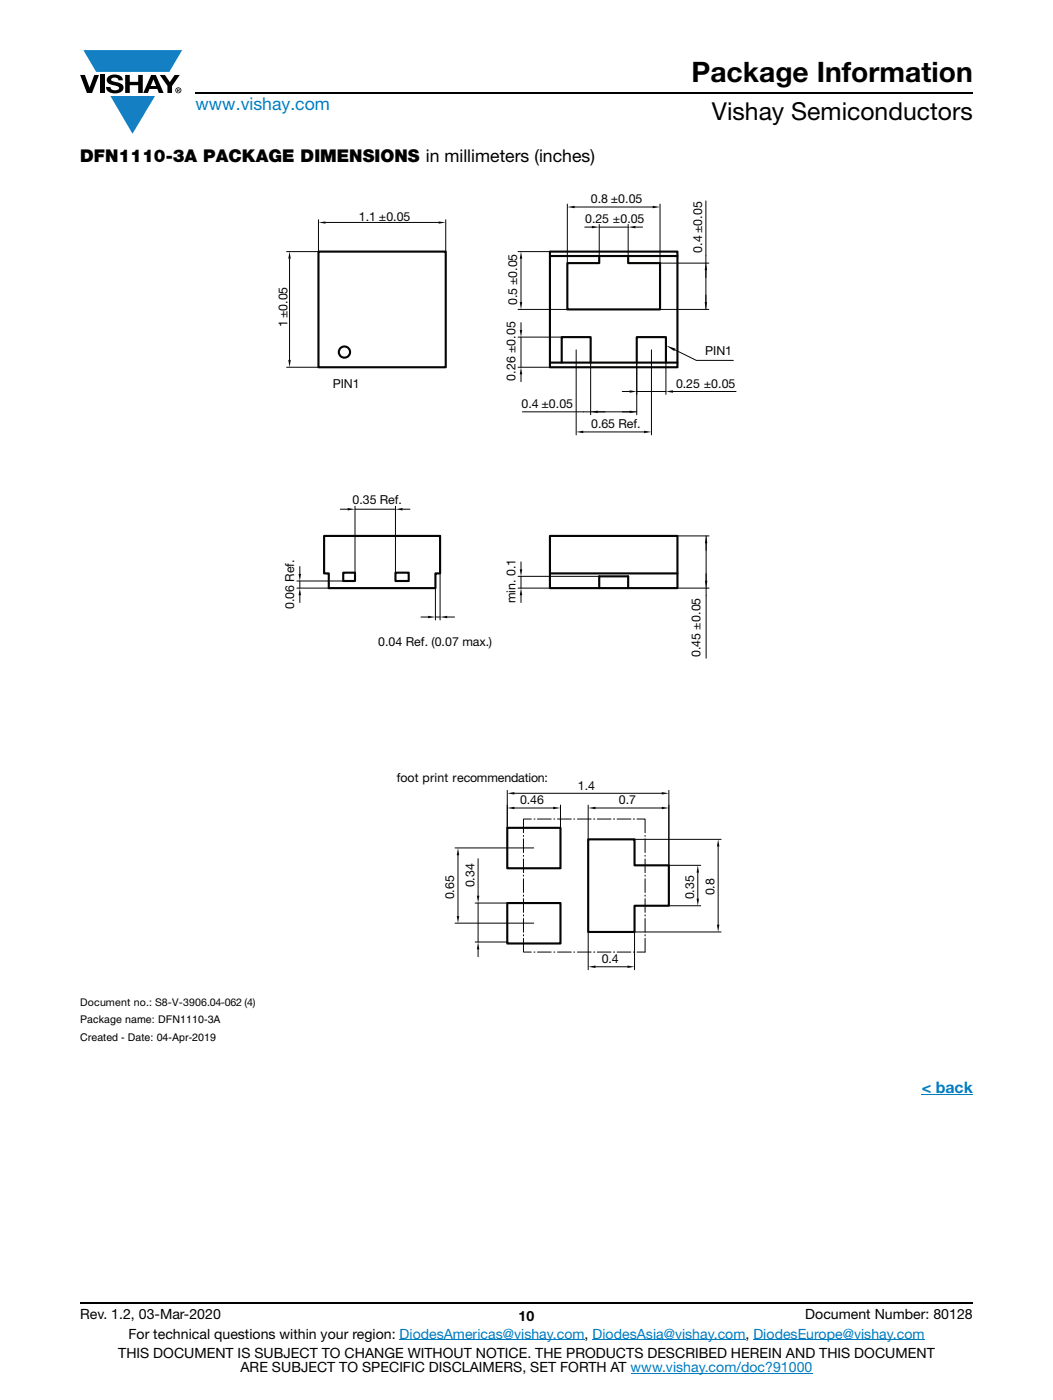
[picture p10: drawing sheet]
<svg xmlns="http://www.w3.org/2000/svg" width="210mm" height="279mm" viewBox="0 0 210 279" stroke-linecap="round" stroke-linejoin="round" font-family="sans-serif">
<g fill="#147fc3">
<path d="M16.6 10h19.7l-2.5 4.3h-1.2h-13.4z"/>
<path d="M22 19.2h8.9l-4.5 7.5z"/>
</g>
<g fill="#000">
<path d="M16 15h.9l1 2.5 .9-2.5h.9l-1.3 3.6h-1.1zM19.9 15h.9v3.6h-.9zM21.6 15.3a2.1 2.1 0 0 1 2.8 .3l.1 .4h-.9a.79 .79 0 0 0-.7-.5 .79 .79 0 0 0-.7 .4l.2 .3 1 .2a1.08 1.08 0 0 1 1.2 1 1.08 1.08 0 0 1-1.1 1.2 1.73 1.73 0 0 1-2.4-1.2h.9a.96 .96 0 0 0 .8 .6 .96 .96 0 0 0 1-.4 1.31 1.31 0 0 0-1.3-.6 1.03 1.03 0 0 1-1-.6 1.03 1.03 0 0 1 .1-1.1zM25 15h.9v1.3h1.7v-1.3h.9v3.6h-.9v-1.6h-1.7v1.6h-.9zM31.9 15h1l1 1.4 .9-1.4h1l-1.5 2.2v1.4h-.9v-1.4z"/>
<path d="M30.6 15.8l.5 1.4h-1zM30.1 15l-1.5 3.6h.9l.3-.8h1.6l.3 .8h.9l-1.5-3.6z"/>
<path d="M35.5 17.8h.2v.2h-.2zM35.3 17.7v.7h.2v-.3l.3 .3-.1-.3 .1-.2v-.2z"/>
<path d="M35.1 18a.46 .46 0 0 1 .9 0 .46 .46 0 0 1-.9 0zM35 18a.6 .6 0 0 0 1.2 0 .6 .6 0 0 0-1.2 0z"/>
</g>
<path d="M39 18.6h155M16 260h178" fill="none" stroke="#000" stroke-width=".36"/>
<path d="M79.7 267.4h36.9M118.2 267.4h30.5M125.8 274h36.2M150.2 267.4h34.2" fill="none" stroke="#007ec4" stroke-width=".2"/>
<path d="M183.7 218.4h.2z" fill="#007ec4"/>
<path d="M183.8 218.5h10.2" fill="none" stroke="#007ec4" stroke-width=".2"/>
<path d="M16 38.5h130.9v169.7h-130.9z" fill="#fff"/>
<g fill="none" stroke="#040503" stroke-width=".42">
<path d="M63.5 50.2h25.4v23.1h-25.4zM109.7 50.2h25.4v23.1h-25.4zM109.7 51.1h25.4M119.5 51.1v1.4h-6.4v9.3h18.5v-9.3h-6.3v-1.4M109.7 72.4h25.4M112 72.4v-5.1h5.8v5.1M127 72.4v-5.1h5.8v5.1M64.6 107h23.2v7.4h-1v3h-21.2v-3h-1zM68.4 114.3h2.4v1.7h-2.4zM78.9 114.3h2.6v1.7h-2.6zM109.7 107h25.4v10.4h-25.4zM109.7 114.4h25.4"/>
<path d="M119.5 115v2.4M125.3 115v2.4"/>
<circle cx="68.7" cy="70.3" r="1.13"/>
</g>
<path d="M63.5 43.9v6.3M64.9 44.4h22.6M88.9 43.9v6.3" fill="none" stroke="#040503" stroke-width=".2"/>
<g fill="#040503">
<path d="M63.5 44.4l1.4-.2v.4z"/>
<path d="M87.5 44.2l1.4 .2-1.4 .2z"/>
</g>
<path d="M57.2 50.2h6.3M57.7 51.6v20.2M57.2 73.3h6.3" fill="none" stroke="#040503" stroke-width=".2"/>
<g fill="#040503">
<path d="M57.5 71.8h.5l-.3 1.5z"/>
<path d="M57.7 50.2l.3 1.4h-.5z"/>
</g>
<path d="M116.6 45.3h1.4M119.5 44.8v6.3M119.5 45.3h5.8M125.3 44.8v6.3M126.7 45.3h1.4" fill="none" stroke="#040503" stroke-width=".2"/>
<g fill="#040503">
<path d="M118 45.1l1.5 .2-1.5 .3z"/>
<path d="M125.3 45.3l1.4-.2v.5z"/>
</g>
<path d="M113.1 40.7v11.8M114.6 41.3h15.6M131.6 40.7v11.8" fill="none" stroke="#040503" stroke-width=".2"/>
<g fill="#040503">
<path d="M130.2 41.1l1.4 .2-1.4 .3z"/>
<path d="M113.1 41.3l1.5-.2v.5z"/>
</g>
<path d="M124.1 78.1h1.5M127 78.1h5.8M127 72.4v6.3M132.8 72.4v6.3M134.2 78.1h12.6" fill="none" stroke="#040503" stroke-width=".2"/>
<g fill="#040503">
<path d="M125.6 77.9l1.4 .2-1.4 .3z"/>
<path d="M132.8 78.1l1.4-.2v.5z"/>
</g>
<path d="M114.9 69.8v17M129.9 69.8v17M116.3 86.2h12.1" fill="none" stroke="#040503" stroke-width=".2"/>
<g fill="#040503">
<path d="M128.4 86l1.5 .2-1.5 .2z"/>
<path d="M114.9 86.2l1.4-.2v.4z"/>
</g>
<path d="M117.8 72.4v10.4M127 72.4v10.4M104.2 82.2h12.1M117.8 82.2h9.2" fill="none" stroke="#040503" stroke-width=".2"/>
<path d="M125.6 81.9l1.4 .3-1.4 .2z" fill="#040503"/>
<path d="M124.1 82.2h1.5" fill="none" stroke="#040503" stroke-width=".2"/>
<path d="M117.8 82.2l1.4-.3v.5z" fill="#040503"/>
<path d="M103.3 73.3h6.4M103.3 67.3h8.7M103.9 67.3v6M103.9 64.4v1.5M103.9 74.7v1.5M116.3 82.2h1.5M119.2 82.2h1.5" fill="none" stroke="#040503" stroke-width=".2"/>
<g fill="#040503">
<path d="M103.6 65.9h.5l-.2 1.4z"/>
<path d="M103.9 73.3l.2 1.4h-.5z"/>
</g>
<path d="M103.3 50.2h6.4M103.9 51.6v8.7M103.3 61.8h9.8" fill="none" stroke="#040503" stroke-width=".2"/>
<g fill="#040503">
<path d="M103.6 60.3h.5l-.2 1.5z"/>
<path d="M103.9 50.2l.2 1.4h-.5z"/>
</g>
<path d="M67.9 101.6h1.4M70.8 101v13.3M70.8 101.6h8.1M78.9 101v13.3M80.3 101.6h1.4" fill="none" stroke="#040503" stroke-width=".2"/>
<g fill="#040503">
<path d="M69.3 101.4l1.5 .2-1.5 .3z"/>
<path d="M78.9 101.6l1.4-.2v.5z"/>
</g>
<path d="M86.8 117.4v6.3M87.8 114.4v9.3M83.9 123.1h1.5M86.8 123.1h1M89.2 123.1h1.4" fill="none" stroke="#040503" stroke-width=".2"/>
<g fill="#040503">
<path d="M87.8 123.1l1.4-.2v.5z"/>
<path d="M85.4 122.9l1.4 .2-1.4 .3z"/>
</g>
<path d="M59.2 116h9.2M59.2 117.4h6.4M59.8 116v1.4M59.8 113.1v1.4M59.8 118.8v1.5" fill="none" stroke="#040503" stroke-width=".2"/>
<g fill="#040503">
<path d="M59.8 117.4l.2 1.4h-.5z"/>
<path d="M59.5 114.5h.5l-.2 1.5z"/>
</g>
<path d="M119.5 115h5.8" fill="none" stroke="#040503" stroke-width=".42"/>
<path d="M135.1 107h6.3M135.1 117.4h6.3M140.8 107v10.4M140.8 118.8v12.6" fill="none" stroke="#040503" stroke-width=".2"/>
<path d="M140.8 107l.3 1.4h-.5z" fill="#040503"/>
<path d="M140.8 108.4v1.4" fill="none" stroke="#040503" stroke-width=".2"/>
<path d="M140.6 115.9h.5l-.3 1.5z" fill="#040503"/>
<path d="M131.6 52.5h9.7M140.8 40.1v10.9M140.8 52.5v9.3M131.6 61.8h9.7M140.8 114.5v1.4M140.8 117.4v1.4" fill="none" stroke="#040503" stroke-width=".2"/>
<path d="M140.5 60.3h.5l-.2 1.5z" fill="#040503"/>
<path d="M140.8 58.9v1.4" fill="none" stroke="#040503" stroke-width=".2"/>
<path d="M140.8 52.5l.2 1.4h-.5z" fill="#040503"/>
<path d="M140.8 51v1.5M140.8 53.9v1.5M103.3 117.4h6.4M103.3 115h16.2M103.9 115v2.4M103.9 112.1v1.5M103.9 118.8v1.5" fill="none" stroke="#040503" stroke-width=".2"/>
<g fill="#040503">
<path d="M103.9 117.4l.2 1.4h-.5z"/>
<path d="M103.6 113.6h.5l-.2 1.4z"/>
</g>
<path d="M101.2 165.2h10.6v8.1h-10.6zM117.3 167.5h9.2v5.2h6.9v8.1h-6.9v5.2h-9.2zM101.2 180.2h10.6v8.1h-10.6z" fill="none" stroke="#040503" stroke-width=".42"/>
<g fill="none" stroke="#040503" stroke-width=".2">
<path d="M101.2 160.7v4.5M102.6 161.3h7.7M104.4 166.7v.2M104.4 167.4v2.8M104.4 170.7v.2M104.4 171.4v2.8M104.4 174.7v.1M104.4 175.4v2.7M104.4 178.6v.3M104.4 179.3v2.8M105.9 163.5h-1.5v2.7M106.5 163.5h.2"/>
<path d="M107.2 163.5h2.7M110.4 163.5h.2M111.2 163.5h2.7M111.8 160.7v4.5M114.4 163.5h.2M115.1 163.5h2.8M118.4 163.5h.2M119.1 163.5h2.7M122.3 163.5h.3M123.1 163.5h2.7M126.3 163.5h.2M127 163.5h1.6v2.7"/>
<path d="M128.6 166.7v.2M128.6 167.4v2.8M128.6 170.7v.2M128.6 171.4v2.8M128.6 174.7v.1M128.6 175.4v2.7M128.6 178.6v.3M128.6 179.3v2.8M104.4 187.3v2.7h1.5M104.4 182.6v.2M104.4 183.3v2.7M104.4 186.5v.3"/>
<path d="M106.5 190h.2M107.2 190h2.7M110.4 190h.2M111.2 190h2.7M114.4 190h.2M115.1 190h2.8M118.4 190h.2M119.1 190h2.7M122.3 190h.3M123.1 190h2.7M126.3 190h.2M128.6 187.3v2.7h-1.6"/>
<path d="M128.6 182.6v.2M128.6 183.3v2.7M128.6 186.5v.3"/>
</g>
<g fill="#040503">
<path d="M101.2 161.3l1.4-.3v.5z"/>
<path d="M110.3 161l1.5 .3-1.5 .2z"/>
</g>
<path d="M117.3 186v7.5M118.8 192.9h6.3M126.5 186v7.5" fill="none" stroke="#040503" stroke-width=".2"/>
<g fill="#040503">
<path d="M125.1 192.7l1.4 .2-1.4 .3z"/>
<path d="M117.3 192.9l1.5-.2v.5z"/>
</g>
<path d="M133.4 172.7h6.3M139.1 174.2v5.1M133.4 180.8h6.3" fill="none" stroke="#040503" stroke-width=".2"/>
<g fill="#040503">
<path d="M139.2 172.7l.2 1.5h-.5z"/>
<path d="M138.9 179.3h.5l-.2 1.5z"/>
</g>
<path d="M126.5 167.5h17.3M143.2 168.9v15.6M126.5 186h17.3" fill="none" stroke="#040503" stroke-width=".2"/>
<g fill="#040503">
<path d="M143.2 167.5l.3 1.4h-.5z"/>
<path d="M143 184.5h.5l-.3 1.5z"/>
</g>
<path d="M90.7 169.2h15.7M91.3 170.7v12.1M90.7 184.2h15.7" fill="none" stroke="#040503" stroke-width=".2"/>
<g fill="#040503">
<path d="M91.1 182.8h.5l-.3 1.4z"/>
<path d="M91.3 169.2l.3 1.5h-.5z"/>
</g>
<path d="M117.3 160.7v6.8M118.8 161.3h13.2M133.4 160.7v12" fill="none" stroke="#040503" stroke-width=".2"/>
<g fill="#040503">
<path d="M117.3 161.3l1.5-.3v.5z"/>
<path d="M132 161l1.4 .3-1.4 .2z"/>
</g>
<path d="M101.2 157.7v7.5M102.6 158.3h29.4M133.4 157.7v15" fill="none" stroke="#040503" stroke-width=".2"/>
<g fill="#040503">
<path d="M132 158.1l1.4 .2-1.4 .3z"/>
<path d="M101.2 158.3l1.4-.2v.5z"/>
</g>
<path d="M95.3 171.4v7.4M94.7 188h6.5M94.7 180.2h6.5M95.3 180.2v7.8M95.3 189.5v1.4" fill="none" stroke="#040503" stroke-width=".2"/>
<g fill="#040503">
<path d="M95.3 188l.3 1.5h-.5z"/>
<path d="M95.1 178.8h.5l-.3 1.4z"/>
</g>
<path d="M134.6 69.8l4.3 2.1h7.3" fill="none" stroke="#040503" stroke-width=".2"/>
<path d="M132.8 68.9l1.9 .7-.2 .5z" fill="#040503"/>
<text font-size="5.6" x="137.9" y="16.4">Package Information</text>
<text font-size="4.9" x="142" y="23.9">Vishay Semiconductors</text>
<text font-size="3.5" fill="#007ec4" x="39" y="22">www.vishay.com</text>
<text font-size="3.5" x="16" y="32.3">DFN1110-3A PACKAGE DIMENSIONS in millimeters (inches)</text>
<text font-size="3.2" fill="#007ec4" x="183.8" y="218.2">&lt; back</text>
<g font-size="2.8">
<text x="16" y="263.3">Rev. 1.2, 03-Mar-2020</text>
<text x="103.4" y="263.6">10</text>
<text x="160.6" y="263.3">Document Number: 80128</text>
<text x="25.6" y="267.1">For technical questions within your region: DiodesAmericas@vishay.com, DiodesAsia@vishay.com, DiodesEurope@vishay.com</text>
<text x="23.6" y="271">THIS DOCUMENT IS SUBJECT TO CHANGE WITHOUT NOTICE. THE PRODUCTS DESCRIBED HEREIN AND THIS DOCUMENT</text>
<text x="48" y="273.8">ARE SUBJECT TO SPECIFIC DISCLAIMERS, SET FORTH AT www.vishay.com/doc?91000</text>
</g>
<g font-size="2.5" fill="#040503">
<text x="117.8" y="40.6">0.8 ±0.05</text>
<text x="71.6" y="44.1">1.1 ±0.05</text>
<text x="116.7" y="44.6">0.25 ±0.05</text>
<text x="140" y="50.4" transform="rotate(-90 140 50.4)">0.4 ±0.05</text>
<text x="57.3" y="65.2" transform="rotate(-90 57.3 65.2)">1±0.05</text>
<text x="103.2" y="60.8" transform="rotate(-90 103.2 60.8)">0.5 ±0.05</text>
<text x="140.6" y="70.9">PIN1</text>
<text x="66.3" y="77.4">PIN1</text>
<text x="102.8" y="75.9" transform="rotate(-90 102.8 75.9)">0.26 ±0.05</text>
<text x="134.8" y="77.4">0.25 ±0.05</text>
<text x="104" y="81.4">0.4 ±0.05</text>
<text x="117.9" y="85.5">0.65 Ref.</text>
<text x="70.3" y="100.5">0.35 Ref.</text>
<text x="58.7" y="121.6" transform="rotate(-90 58.7 121.6)">0.06 Ref.</text>
<text x="102.8" y="120.4" transform="rotate(-90 102.8 120.4)">min. 0.1</text>
<text x="75.4" y="128.9">0.04 Ref. (0.07 max.)</text>
<text x="139.7" y="131.1" transform="rotate(-90 139.7 131.1)">0.45 ±0.05</text>
<text x="79.1" y="156.1">foot print recommendation:</text>
<text x="103.7" y="160.5">0.46</text>
<text x="115.2" y="157.6">1.4</text>
<text x="123.4" y="160.5">0.7</text>
<text x="90.6" y="179.5" transform="rotate(-90 90.6 179.5)">0.65</text>
<text x="94.6" y="177.1" transform="rotate(-90 94.6 177.1)">0.34</text>
<text x="138.4" y="179.5" transform="rotate(-90 138.4 179.5)">0.35</text>
<text x="142.5" y="178.7" transform="rotate(-90 142.5 178.7)">0.8</text>
<text x="120" y="192.2">0.4</text>
</g>
<text font-size="2.1" fill="#040503" x="16" y="200.8">Document no.: S8-V-3906.04-062 (4)</text>
<g font-size="2.1">
<text x="16" y="207.7">Created - Date: 04-Apr-2019</text>
<text x="16" y="204.1">Package name: DFN1110-3A</text>
</g>
</svg>
